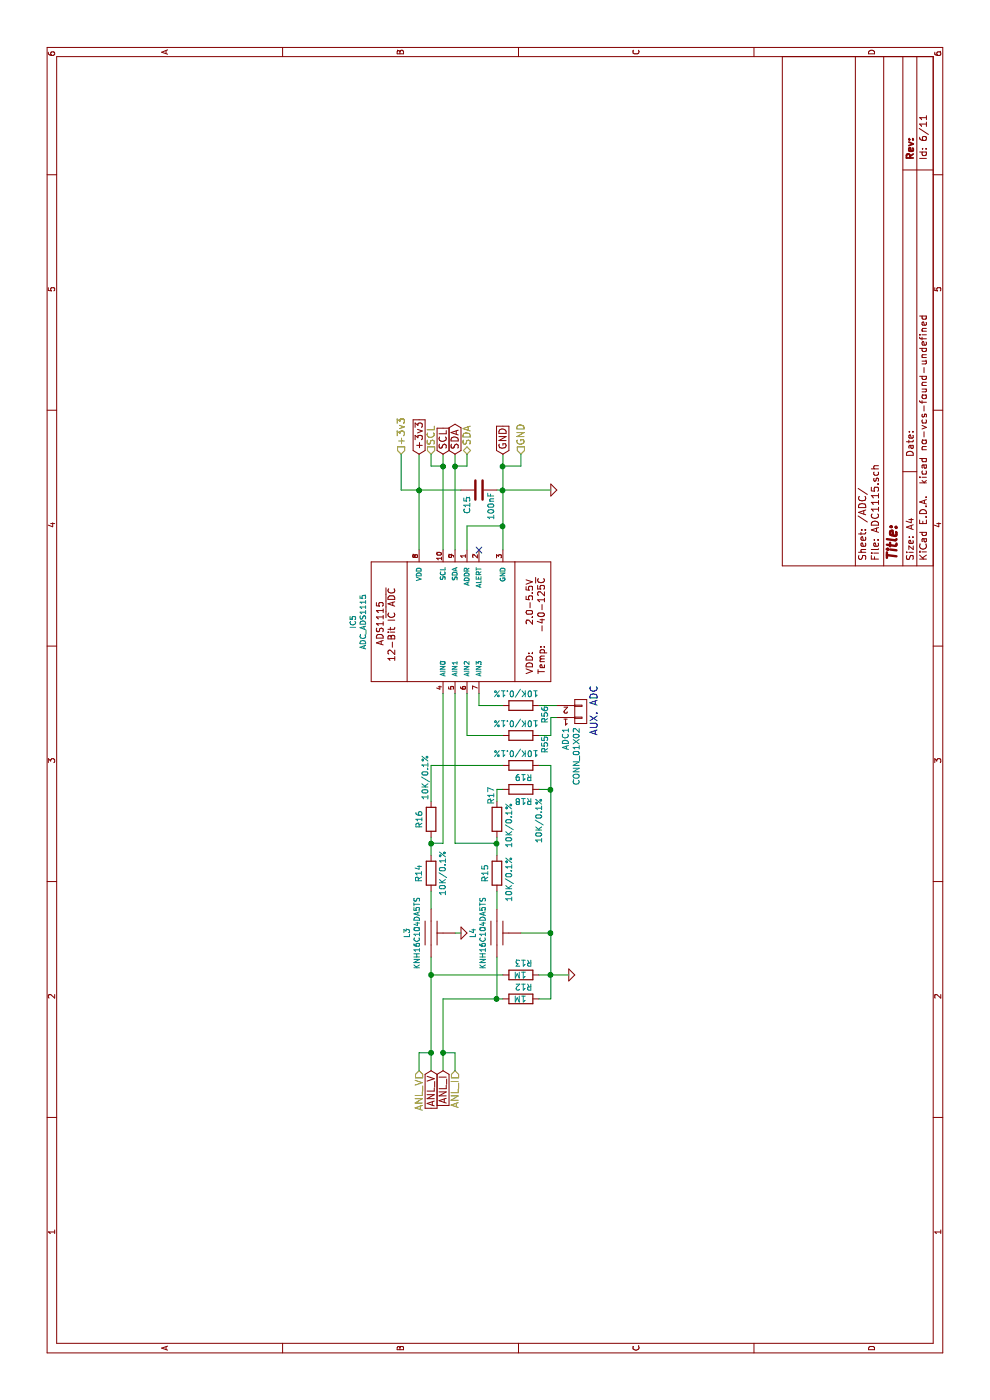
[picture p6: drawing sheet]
EESchema Schematic File Version 2
LIBS:dronPi-rescue
LIBS:power
LIBS:device
LIBS:transistors
LIBS:conn
LIBS:linear
LIBS:regul
LIBS:74xx
LIBS:cmos4000
LIBS:adc-dac
LIBS:memory
LIBS:xilinx
LIBS:microcontrollers
LIBS:dsp
LIBS:microchip
LIBS:analog_switches
LIBS:motorola
LIBS:texas
LIBS:intel
LIBS:audio
LIBS:interface
LIBS:digital-audio
LIBS:philips
LIBS:display
LIBS:cypress
LIBS:siliconi
LIBS:opto
LIBS:atmel
LIBS:contrib
LIBS:valves
LIBS:Raspberry_PI_B+
LIBS:RPi_Hat-cache
LIBS:mpu-9250
LIBS:pixhawk2
LIBS:PCA9685
LIBS:microbuilder
LIBS:pca9306
LIBS:EMI
LIBS:crystal
LIBS:eelib
LIBS:Carlolib-dev
LIBS:NPN
LIBS:DMMT5401
LIBS:selfmade
LIBS:3_16
LIBS:dronPi-cache
EELAYER 25 0
EELAYER END
$Descr A4 11693 8268
encoding utf-8
Sheet 6 11
Title ""
Date ""
Rev ""
Comp ""
Comment1 ""
Comment2 ""
Comment3 ""
Comment4 ""
$EndDescr
$Comp
L ADC_ADS1015 IC5
U 1 1
P 6500 3800
F 0 "IC5" H 6500 4654 45  0000 C CNN
F 1 "ADC_ADS1115" H 6500 4570 45  0000 C CNN
F 2 "Housings_SSOP:MSOP-10_3x3mm_Pitch0.5mm" H 6530 3950 20  0001 C CNN
F 3 "" H 6500 3800 60  0001 C CNN
	1    6500 3800
	1    0    0    -1  
$EndComp
Wire Wire Line
	7100 3500 7900 3500
Wire Wire Line
	7100 4200 7900 4200
Wire Wire Line
	7100 3900 7300 3900
Wire Wire Line
	7300 3900 7300 4200
Connection ~ 7300 4200
NoConn ~ 7100 4000
Wire Wire Line
	7100 3700 7900 3700
Wire Wire Line
	7100 3800 7900 3800
$Comp
L C C15
U 1 1
P 7600 4000
F 0 "C15" H 7400 4100 50  0000 L CNN
F 1 "100nF" H 7350 3900 50  0000 L CNN
F 2 "Capacitors_SMD:C_0805" H 7638 3850 50  0001 C CNN
F 3 "" H 7600 4000 50  0000 C CNN
	1    7600 4000
	1    0    0    -1  
$EndComp
Wire Wire Line
	7600 3350 7600 3850
Connection ~ 7600 3500
Connection ~ 7600 4200
$Comp
L KNH16C104DA5TS L3
U 1 1
P 3900 3600
F 0 "L3" H 3900 3804 45  0000 C CNN
F 1 "KNH16C104DA5TS" H 3900 3720 45  0000 C CNN
F 2 "dronpi:KYOCERA-KNH16-DA" H 3930 3750 20  0001 C CNN
F 3 "" H 3900 3600 60  0001 C CNN
	1    3900 3600
	1    0    0    -1  
$EndComp
$Comp
L KNH16C104DA5TS L4
U 1 1
P 3900 4150
F 0 "L4" H 3900 4354 45  0000 C CNN
F 1 "KNH16C104DA5TS" H 3900 4270 45  0000 C CNN
F 2 "dronpi:KYOCERA-KNH16-DA" H 3930 4300 20  0001 C CNN
F 3 "" H 3900 4150 60  0001 C CNN
	1    3900 4150
	1    0    0    -1  
$EndComp
$Comp
L R R16
U 1 1
P 4850 3600
F 0 "R16" V 4750 3600 50  0000 C CNN
F 1 "10K/0.1%" V 4800 3950 50  0000 C CNN
F 2 "Resistors_SMD:R_0805" V 4780 3600 50  0001 C CNN
F 3 "" H 4850 3600 50  0000 C CNN
	1    4850 3600
	0    1    1    0   
$EndComp
$Comp
L R R14
U 1 1
P 4400 3600
F 0 "R14" V 4500 3600 50  0000 C CNN
F 1 "10K/0.1%" V 4300 3600 50  0000 C CNN
F 2 "Resistors_SMD:R_0805" V 4330 3600 50  0001 C CNN
F 3 "" H 4400 3600 50  0000 C CNN
	1    4400 3600
	0    -1   -1   0   
$EndComp
$Comp
L R R18
U 1 1
P 5100 4350
F 0 "R18" V 5000 4250 50  0000 L CNN
F 1 "10K/0.1%" H 4650 4200 50  0000 L CNN
F 2 "Resistors_SMD:R_0805" V 5030 4350 50  0001 C CNN
F 3 "" H 5100 4350 50  0000 C CNN
	1    5100 4350
	1    0    0    -1  
$EndComp
$Comp
L R R17
U 1 1
P 4850 4150
F 0 "R17" V 4800 4350 50  0000 C CNN
F 1 "10K/0.1%" V 4950 4100 50  0000 C CNN
F 2 "Resistors_SMD:R_0805" V 4780 4150 50  0001 C CNN
F 3 "" H 4850 4150 50  0000 C CNN
	1    4850 4150
	0    1    1    0   
$EndComp
$Comp
L R R13
U 1 1
P 3550 4350
F 0 "R13" V 3650 4250 50  0000 L CNN
F 1 "1M" V 3550 4300 50  0000 L CNN
F 2 "Resistors_SMD:R_0805" V 3480 4350 50  0001 C CNN
F 3 "" H 3550 4350 50  0000 C CNN
	1    3550 4350
	1    0    0    -1  
$EndComp
$Comp
L R R19
U 1 1
P 5300 4350
F 0 "R19" V 5200 4250 50  0000 L CNN
F 1 "10K/0.1%" V 5400 4200 50  0000 L CNN
F 2 "Resistors_SMD:R_0805" V 5230 4350 50  0001 C CNN
F 3 "" H 5300 4350 50  0000 C CNN
	1    5300 4350
	1    0    0    -1  
$EndComp
$Comp
L R R12
U 1 1
P 3350 4350
F 0 "R12" V 3450 4250 50  0000 L CNN
F 1 "1M" V 3350 4300 50  0000 L CNN
F 2 "Resistors_SMD:R_0805" V 3280 4350 50  0001 C CNN
F 3 "" H 3350 4350 50  0000 C CNN
	1    3350 4350
	1    0    0    -1  
$EndComp
$Comp
L R R15
U 1 1
P 4400 4150
F 0 "R15" V 4300 4150 50  0000 C CNN
F 1 "10K/0.1%" V 4500 4100 50  0000 C CNN
F 2 "Resistors_SMD:R_0805" V 4330 4150 50  0001 C CNN
F 3 "" H 4400 4150 50  0000 C CNN
	1    4400 4150
	0    1    1    0   
$EndComp
Wire Wire Line
	4650 3700 5900 3700
Wire Wire Line
	4650 3700 4650 3600
Wire Wire Line
	4550 3600 4700 3600
Connection ~ 4650 3600
Wire Wire Line
	5300 3600 5000 3600
Wire Wire Line
	4250 3600 4100 3600
Wire Wire Line
	2750 3600 3700 3600
Wire Wire Line
	3550 4200 3550 3600
Connection ~ 3550 3600
$Comp
L GND #PWR011
U 1 1
P 7600 4600
F 0 "#PWR011" H 7600 4600 30  0001 C CNN
F 1 "GND" H 7600 4530 30  0001 C CNN
F 2 "" H 7600 4600 60  0001 C CNN
F 3 "" H 7600 4600 60  0001 C CNN
	1    7600 4600
	1    0    0    -1  
$EndComp
$Comp
L GND #PWR012
U 1 1
P 3550 4750
F 0 "#PWR012" H 3550 4750 30  0001 C CNN
F 1 "GND" H 3550 4680 30  0001 C CNN
F 2 "" H 3550 4750 60  0001 C CNN
F 3 "" H 3550 4750 60  0001 C CNN
	1    3550 4750
	1    0    0    -1  
$EndComp
Wire Wire Line
	3550 4500 3550 4750
Connection ~ 3550 4600
Wire Wire Line
	3900 4600 3900 4350
$Comp
L GND #PWR013
U 1 1
P 3900 3850
F 0 "#PWR013" H 3900 3850 30  0001 C CNN
F 1 "GND" H 3900 3780 30  0001 C CNN
F 2 "" H 3900 3850 60  0001 C CNN
F 3 "" H 3900 3850 60  0001 C CNN
	1    3900 3850
	1    0    0    -1  
$EndComp
Wire Wire Line
	3900 3800 3900 3850
Wire Wire Line
	2750 3700 3350 3700
Wire Wire Line
	3350 3700 3350 4200
Wire Wire Line
	3350 4500 3350 4600
Wire Wire Line
	3700 4150 3350 4150
Connection ~ 3350 4150
Wire Wire Line
	4650 3800 5900 3800
Wire Wire Line
	4650 3800 4650 4150
Wire Wire Line
	4550 4150 4700 4150
Wire Wire Line
	5100 4150 5100 4200
Wire Wire Line
	5100 4150 5000 4150
Connection ~ 4650 4150
Wire Wire Line
	4250 4150 4100 4150
Wire Wire Line
	5300 4600 5300 4500
Connection ~ 3900 4600
Wire Wire Line
	5100 4600 5100 4500
Connection ~ 5100 4600
Wire Wire Line
	7600 4150 7600 4600
Text GLabel 7900 4200 2    60   Input ~ 0
GND
Text GLabel 7900 3500 2    60   Input ~ 0
+3v3
Text GLabel 7900 3700 2    60   Input ~ 0
SCL
Text GLabel 7900 3800 2    60   BiDi ~ 0
SDA
Text HLabel 7900 3350 2    60   Input ~ 0
+3v3
Wire Wire Line
	7900 3350 7600 3350
Text HLabel 7900 3600 2    60   Input ~ 0
SCL
Text HLabel 7900 3900 2    60   BiDi ~ 0
SDA
Wire Wire Line
	7900 3900 7800 3900
Wire Wire Line
	7800 3900 7800 3800
Connection ~ 7800 3800
Wire Wire Line
	7900 3600 7800 3600
Wire Wire Line
	7800 3600 7800 3700
Connection ~ 7800 3700
Text HLabel 7900 4350 2    60   Input ~ 0
GND
Wire Wire Line
	7900 4350 7800 4350
Wire Wire Line
	7800 4350 7800 4200
Connection ~ 7800 4200
Text GLabel 2750 3700 0    60   Input ~ 0
ANL_I
Text GLabel 2750 3600 0    60   Input ~ 0
ANL_V
Wire Wire Line
	3350 4600 5300 4600
Text HLabel 2750 3500 0    60   Input ~ 0
ANL_V
Text HLabel 2750 3800 0    60   Input ~ 0
ANL_I
Wire Wire Line
	2750 3500 2900 3500
Wire Wire Line
	2900 3500 2900 3600
Connection ~ 2900 3600
Wire Wire Line
	2750 3800 2900 3800
Wire Wire Line
	2900 3800 2900 3700
Connection ~ 2900 3700
Wire Wire Line
	5300 3600 5300 4200
$Comp
L R R55
U 1 1
P 5550 4350
F 0 "R55" H 5400 4150 50  0000 L CNN
F 1 "10K/0.1%" V 5650 4200 50  0000 L CNN
F 2 "Resistors_SMD:R_0805" V 5480 4350 50  0001 C CNN
F 3 "" H 5550 4350 50  0000 C CNN
	1    5550 4350
	1    0    0    -1  
$EndComp
$Comp
L R R56
U 1 1
P 5800 4350
F 0 "R56" H 5650 4150 50  0000 L CNN
F 1 "10K/0.1%" V 5900 4200 50  0000 L CNN
F 2 "Resistors_SMD:R_0805" V 5730 4350 50  0001 C CNN
F 3 "" H 5800 4350 50  0000 C CNN
	1    5800 4350
	1    0    0    -1  
$EndComp
Wire Wire Line
	5900 4000 5800 4000
Wire Wire Line
	5800 4000 5800 4200
Wire Wire Line
	5900 3900 5550 3900
Wire Wire Line
	5550 3900 5550 4200
Wire Wire Line
	5700 4600 5550 4600
Wire Wire Line
	5550 4600 5550 4500
Text Notes 5550 5000 0    60   ~ 0
AUX. ADC
$Comp
L CONN_01X02 ADC1
U 1 1
P 5750 4850
F 0 "ADC1" V 5622 4978 50  0000 L CNN
F 1 "CONN_01X02" V 5713 4978 50  0000 L CNN
F 2 "Connectors_JST:JST_EH_B02B-EH-A_02x2.50mm_Straight" H 5750 4850 50  0001 C CNN
F 3 "" H 5750 4850 50  0000 C CNN
	1    5750 4850
	0    -1   1    0   
$EndComp
Wire Wire Line
	5800 4500 5800 4650
Wire Wire Line
	5700 4600 5700 4650
$EndSCHEMATC
